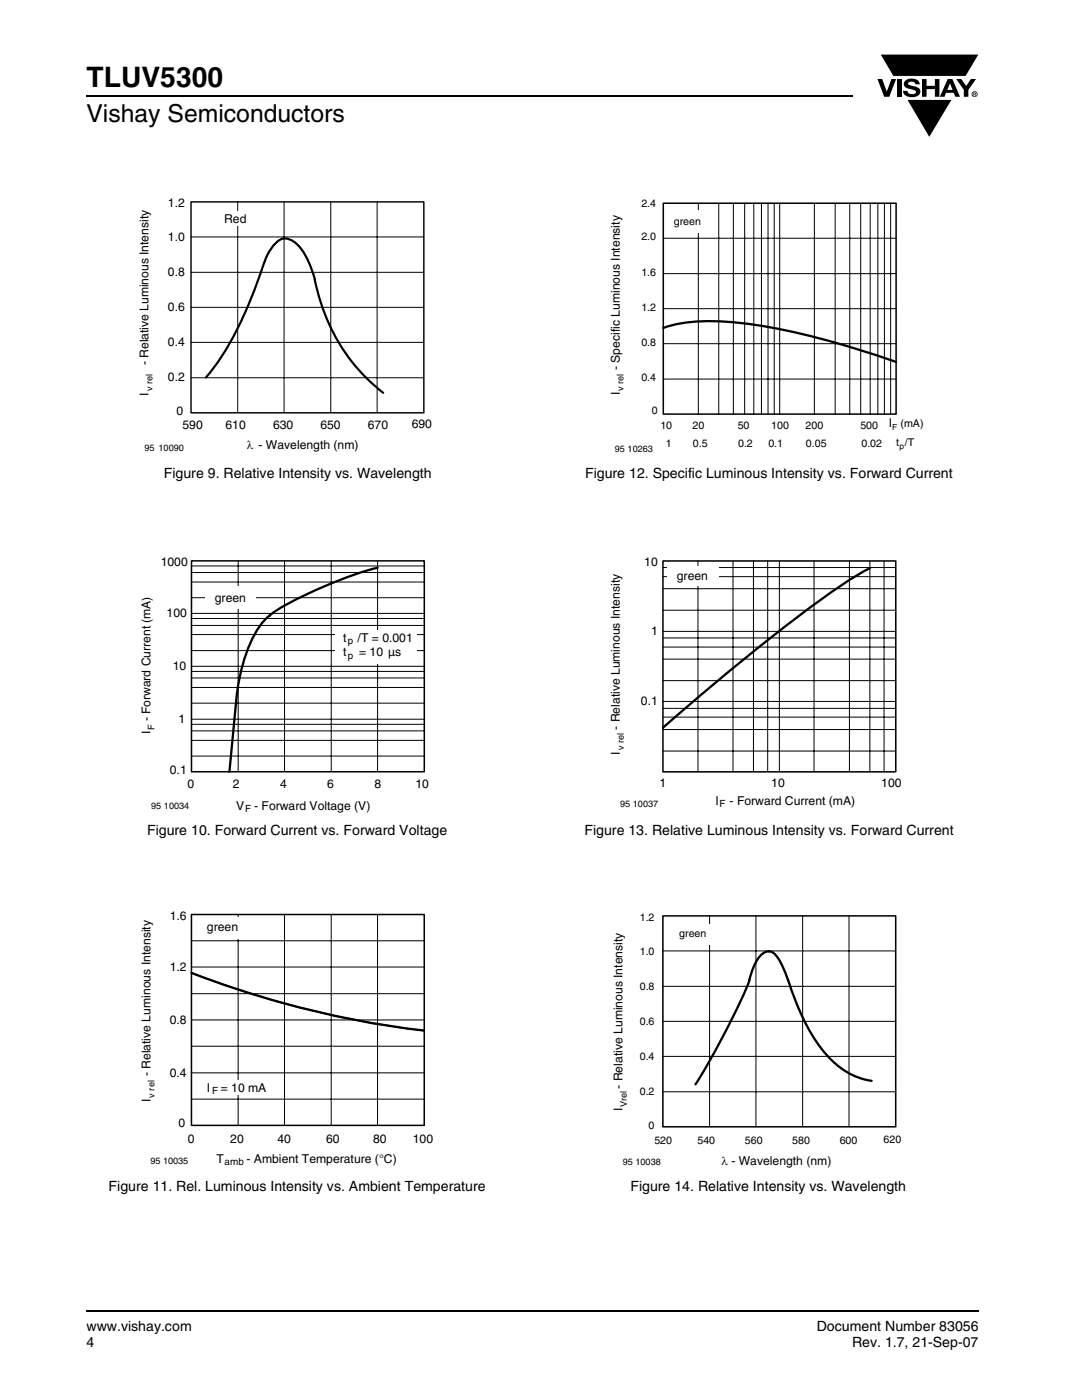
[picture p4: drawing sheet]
<svg xmlns="http://www.w3.org/2000/svg" width="216mm" height="279mm" viewBox="0 0 216 279" stroke-linecap="round" stroke-linejoin="round" font-family="sans-serif">
<path d="M17.1 18.9h.2v.3h-.2zM17.1 261.5h.2v.4h-.2z" fill="#000"/>
<path d="M17.3 19.1h152.9M17.3 261.7h178.1" fill="none" stroke="#000" stroke-width=".36"/>
<path d="M175.1 10.7h20.4v17h-20.4z" fill="#fff"/>
<g fill="#000">
<path d="M175.1 15.8h.9l.9 2.5 1-2.5h.9l-1.4 3.5h-1zM175.6 10.8h19.8l-2.7 4.5h-14.5zM179 15.8h.9v3.5h-.9zM180.7 16.1a2.08 2.08 0 0 1 2.7 .3l.1 .4h-.9a.78 .78 0 0 0-.6-.5 .78 .78 0 0 0-.8 .4l.2 .3 1 .2a1.06 1.06 0 0 1 1.2 1 1.06 1.06 0 0 1-1 1.1 1.71 1.71 0 0 1-2.4-1.2h.9a.95 .95 0 0 0 .8 .7 .95 .95 0 0 0 .9-.4 1.29 1.29 0 0 0-1.2-.6 1.02 1.02 0 0 1-1.1-.6 1.02 1.02 0 0 1 .2-1.1zM184 15.8h.9v1.3h1.6v-1.3h.9v3.5h-.9v-1.5h-1.6v1.5h-.9zM180.9 19.8h9.1l-4.6 7.7zM190.8 15.8h1l1 1.4 .9-1.4h1l-1.5 2.2v1.3h-.9v-1.4z"/>
<path d="M189.6 16.6l-.6 1.3h1.1zM189.1 15.8h.9l1.6 3.5h-1l-.3-.8h-1.5l-.3 .8h-1z"/>
<path d="M194.4 18.6v.1h.2v-.1zM194.2 18.5h.5v.2l-.1 .1 .1 .3-.2-.3-.1 .3h-.2zM194 18.8a.45 .45 0 0 0 .9 0 .45 .45 0 0 0-.9 0zM193.9 18.8a.6 .6 0 0 1 1.2 0 .6 .6 0 0 1-1.2 0z"/>
</g>
<path d="M175.6 10.8h19.8l-2.7 4.5h-14.5zM180.9 19.8h9.1l-4.6 7.7z" fill="none" stroke="#fff" stroke-width=".2"/>
<path d="M38.1 40.3h46.5v42.1h-46.5z" fill="none" stroke="#000" stroke-width=".29"/>
<path d="M38.1 54.3h46.5M38.1 47.3h46.5M47.4 40.3v42.1M56.7 40.3v42.1M66 40.3v42.1M75.3 40.3v42.1M38.1 75.4h46.5M38.1 68.3h46.5M38.1 61.3h46.5" fill="none" stroke="#000" stroke-width=".2"/>
<path d="M52.7 52.5a71.7 71.7 0 0 1-10.8 21.9l-.8 .9M52.8 52.4a8.2 8.2 0 0 1 3.4-4.7 3.5 3.5 0 0 1 3.7 1.7 18.1 18.1 0 0 1 2.9 6.3M62.8 55.8a37.3 37.3 0 0 0 13.7 22.6" fill="none" stroke="#000" stroke-width=".44"/>
<path d="M39.9 42.2h14.4v2.9h-14.4z" fill="#fff"/>
<path d="M38.2 111.9h46.5v42.1h-46.5z" fill="none" stroke="#000" stroke-width=".3"/>
<g fill="none" stroke="#000" stroke-width=".2">
<path d="M38.2 119.3h46.5M38.2 116.2h46.5M38.2 114.3h46.5M38.2 113h46.5M47.5 111.9v42.1M56.8 111.9v42.1M66.1 111.9v42.1M75.3 111.9v42.1M38.2 129.8h46.5M38.2 126.6h46.5M38.2 124.8h46.5M38.2 123.4h46.5"/>
<path d="M38.2 137.2h46.5M38.2 135.3h46.5M38.2 134h46.5M38.2 122.4h46.5M38.2 133h46.5M38.2 140.3h46.5M38.2 150.9h46.5M38.2 147.8h46.5M38.2 145.9h46.5M38.2 144.6h46.5M38.2 143.5h46.5"/>
</g>
<path d="M75.3 113.3a82.1 82.1 0 0 0-20.6 8.8l-.9 .8M53.9 122.8a16 16 0 0 0-4.7 7.4 39.7 39.7 0 0 0-2 9.3l-1.4 14.5" fill="none" stroke="#000" stroke-width=".46"/>
<g fill="#fff">
<path d="M40.9 117h10v4.6h-10z"/>
<path d="M67 125.8h16.2v6.7h-16.2z"/>
</g>
<path d="M38.2 182.5h46.5v42.1h-46.5zM38.2 194.2a191.5 191.5 0 0 0 46.4 11.5" fill="none" stroke="#000" stroke-width=".3"/>
<path d="M38.2 198.3h46.5M38.2 193h46.5M38.2 187.8h46.5M47.5 182.5v42.1M56.8 182.5v42.1M66.1 182.5v42.1M75.3 182.5v42.1M38.2 219.4h46.5M38.2 214.1h46.5M38.2 208.8h46.5M38.2 203.6h46.5" fill="none" stroke="#000" stroke-width=".2"/>
<path d="M38.2 194.2a191.5 191.5 0 0 0 46.4 11.5" fill="none" stroke="#000" stroke-width=".46"/>
<g fill="#fff">
<path d="M40.9 183h8v4.3h-8z"/>
<path d="M40.7 215.5h13v2.9h-13z"/>
</g>
<path d="M132.4 40.6h46.4v42h-46.4z" fill="none" stroke="#000" stroke-width=".3"/>
<g fill="none" stroke="#000" stroke-width=".2">
<path d="M132.4 54.6h46.4M132.4 47.5h46.4M139.3 40.6v42M143.4 40.6v42M146.3 40.6v42M148.6 40.6v42M150.4 40.6v42M151.9 40.6v42M153.3 40.6v42M154.5 40.6v42M155.6 40.6v42M162.5 40.6v42"/>
<path d="M166.6 40.6v42M169.6 40.6v42M171.7 40.6v42M173.6 40.6v42M175.2 40.6v42M176.5 40.6v42M177.7 40.6v42M132.4 75.7h46.4M132.4 68.6h46.4M132.4 61.6h46.4"/>
</g>
<path d="M132.3 65.5a31.6 31.6 0 0 1 13-1.3 130.7 130.7 0 0 1 30.4 7l3.1 1" fill="none" stroke="#000" stroke-width=".46"/>
<path d="M133.5 41.8h8.1v4.6h-8.1z" fill="#fff"/>
<path d="M132.3 112h46.4v42h-46.4z" fill="none" stroke="#000" stroke-width=".3"/>
<g fill="none" stroke="#000" stroke-width=".2">
<path d="M132.3 113.3h46.4M132.3 115.1h46.4M132.3 117.5h46.4M139.3 112v42M146.3 112v42M150.3 112v42M153.2 112v42M155.5 112v42M162.4 112v42M169.5 112v42M173.6 112v42M176.4 112v42"/>
<path d="M132.3 126h46.4M132.3 140h46.4M132.3 127.3h46.4M132.3 129.1h46.4M132.3 131.5h46.4M132.3 135.8h46.4M132.3 121.8h46.4M132.3 141.4h46.4M132.3 143.1h46.4M132.3 145.6h46.4M132.3 149.9h46.4"/>
</g>
<path d="M173.6 113.4a119.9 119.9 0 0 0-17.3 11.9 552.5 552.5 0 0 0-24 19.9" fill="none" stroke="#000" stroke-width=".46"/>
<path d="M133.2 113h10.2v3.9h-10.2z" fill="#fff"/>
<path d="M132.3 182.8h46.4v42.1h-46.4z" fill="none" stroke="#000" stroke-width=".3"/>
<path d="M132.3 196.8h46.4M132.3 189.8h46.4M141.6 182.8v42.1M150.8 182.8v42.1M160.2 182.8v42.1M169.4 182.8v42.1M132.3 217.9h46.4M132.3 210.8h46.4M132.3 203.8h46.4" fill="none" stroke="#000" stroke-width=".2"/>
<path d="M149.5 195.6l.3-1.1a7 7 0 0 1 3-4.5l.6-.1a2.58 2.58 0 0 1 2.1 1.7l.9 1.8 .8 2.2M149.5 195.7a148.1 148.1 0 0 1-10.7 20.7M157.2 195.5a43.2 43.2 0 0 0 7.5 14.8 14.5 14.5 0 0 0 9.2 5.4" fill="none" stroke="#000" stroke-width=".46"/>
<path d="M135.3 184.4h10v4.2h-10z" fill="#fff"/>
<text font-size="5.6" x="17.3" y="17.4">TLUV5300</text>
<text font-size="4.9" x="17.3" y="24.4">Vishay Semiconductors</text>
<g font-size="2.8">
<text x="32.7" y="95.4">Figure 9. Relative Intensity vs. Wavelength</text>
<text x="116.8" y="95.4">Figure 12. Specific Luminous Intensity vs. Forward Current</text>
<text x="29.4" y="166.6">Figure 10. Forward Current vs. Forward Voltage</text>
<text x="116.6" y="166.6">Figure 13. Relative Luminous Intensity vs. Forward Current</text>
<text x="21.7" y="237.8">Figure 11. Rel. Luminous Intensity vs. Ambient Temperature</text>
<text x="125.8" y="237.8">Figure 14. Relative Intensity vs. Wavelength</text>
<text x="17.3" y="265.6">www.vishay.com</text>
<text x="17.3" y="268.8">4</text>
<text x="163" y="265.6">Document Number 83056</text>
<text x="170" y="268.8">Rev. 1.7, 21-Sep-07</text>
</g>
<g font-size="2.4">
<text x="33.5" y="41.3">1.2</text>
<text x="44.7" y="44.6">Red</text>
<text x="33.5" y="48">1.0</text>
<text x="33.5" y="55.1">0.8</text>
<text x="33.5" y="62.1">0.6</text>
<text x="33.5" y="69.1">0.4</text>
<text x="29.7" y="72.9" transform="rotate(-90 29.7 72.9)">- Relative Luminous Intensity</text>
<text x="33.5" y="76.1">0.2</text>
<text x="123.7" y="73.9" transform="rotate(-90 123.7 73.9)">- Specific Luminous Intensity</text>
<text x="29.7" y="78.9" transform="rotate(-90 29.7 78.9)">I</text>
<text x="35.3" y="82.8">0</text>
<text x="123.7" y="78.9" transform="rotate(-90 123.7 78.9)">I</text>
<text x="36.4" y="85.6">590</text>
<text x="45" y="85.6">610</text>
<text x="49.2" y="89.7">λ - Wavelength (nm)</text>
<text x="54.5" y="85.6">630</text>
<text x="63.9" y="85.6">650</text>
<text x="73.4" y="85.6">670</text>
<text x="82.1" y="85.4">690</text>
<text x="177.4" y="85.2">I</text>
<text x="32.1" y="113">1000</text>
<text x="128.6" y="113">10</text>
<text x="135.1" y="115.7">green</text>
<text x="33.2" y="123.2">100</text>
<text x="42.9" y="120.1">green</text>
<text x="68.5" y="131">t</text>
<text x="68.5" y="128.2">t</text>
<text x="71.4" y="128.2">/T = 0.001</text>
<text x="71.7" y="131">= 10 µs</text>
<text x="129.9" y="126.7">1</text>
<text x="34.5" y="133.7">10</text>
<text x="30.1" y="144" transform="rotate(-90 30.1 144)">- Forward Current (mA)</text>
<text x="127.9" y="140.7">0.1</text>
<text x="30.1" y="146.6" transform="rotate(-90 30.1 146.6)">I</text>
<text x="35.6" y="144.3">1</text>
<text x="123.7" y="145.7" transform="rotate(-90 123.7 145.7)">- Relative Luminous Intensity</text>
<text x="33.9" y="154.4">0.1</text>
<text x="123.7" y="150.6" transform="rotate(-90 123.7 150.6)">I</text>
<text x="37.4" y="157.3">0</text>
<text x="46.5" y="157.3">2</text>
<text x="47.1" y="161.6">V</text>
<text x="50.7" y="161.6">- Forward Voltage (V)</text>
<text x="55.9" y="157.3">4</text>
<text x="65.3" y="157.3">6</text>
<text x="74.7" y="157.3">8</text>
<text x="82.9" y="157.3">10</text>
<text x="131.6" y="157">1</text>
<text x="142.8" y="160.6">I</text>
<text x="145.6" y="160.6">- Forward Current (mA)</text>
<text x="153.9" y="157">10</text>
<text x="175.9" y="157">100</text>
<text x="33.9" y="183.5">1.6</text>
<text x="41.3" y="185.9">green</text>
<text x="33.9" y="193.7">1.2</text>
<text x="33.9" y="204.3">0.8</text>
<text x="30" y="214.8" transform="rotate(-90 30 214.8)">- Relative Luminous Intensity</text>
<text x="33.9" y="214.9">0.4</text>
<text x="30" y="219.9" transform="rotate(-90 30 219.9)">I</text>
<text x="41.3" y="217.9">I</text>
<text x="44.1" y="217.9">= 10 mA</text>
<text x="124.2" y="221.7" transform="rotate(-90 124.2 221.7)">I</text>
<text x="124.2" y="217.3" transform="rotate(-90 124.2 217.3)">- Relative Luminous Intensity</text>
<text x="35.6" y="225">0</text>
<text x="37.5" y="228">0</text>
<text x="43.2" y="232.1">T</text>
<text x="46" y="228">20</text>
<text x="49.2" y="232.1">- Ambient Temperature (°C)</text>
<text x="55.4" y="228">40</text>
<text x="65.1" y="228">60</text>
<text x="74.5" y="228">80</text>
<text x="82.4" y="228">100</text>
<text x="144" y="232.5">λ - Wavelength (nm)</text>
</g>
<g font-size="2.1">
<text x="128" y="41.3">2.4</text>
<text x="128" y="48">2.0</text>
<text x="134.4" y="44.8">green</text>
<text x="128" y="55">1.6</text>
<text x="128" y="62">1.2</text>
<text x="128" y="69">0.8</text>
<text x="128" y="76.1">0.4</text>
<text x="130.1" y="82.7">0</text>
<text x="131.8" y="85.7">10</text>
<text x="132.9" y="89.2">1</text>
<text x="138.2" y="85.7">20</text>
<text x="138.3" y="89.2">0.5</text>
<text x="147.2" y="85.7">50</text>
<text x="147.3" y="89.2">0.2</text>
<text x="153.3" y="89.2">0.1</text>
<text x="153.9" y="85.7">100</text>
<text x="160.7" y="85.7">200</text>
<text x="160.8" y="89.2">0.05</text>
<text x="171.7" y="85.7">500</text>
<text x="171.9" y="89.2">0.02</text>
<text x="178.8" y="89.1">t /T</text>
<text x="179.7" y="85.2">(mA)</text>
<text x="127.7" y="183.8">1.2</text>
<text x="127.7" y="190.5">1.0</text>
<text x="135.5" y="187.1">green</text>
<text x="127.7" y="197.6">0.8</text>
<text x="127.7" y="204.6">0.6</text>
<text x="127.7" y="211.6">0.4</text>
<text x="127.7" y="218.6">0.2</text>
<text x="129.4" y="225.3">0</text>
<text x="130.6" y="228.4">520</text>
<text x="139.2" y="228.4">540</text>
<text x="148.6" y="228.4">560</text>
<text x="158.1" y="228.4">580</text>
<text x="167.6" y="228.4">600</text>
<text x="176.3" y="228.2">620</text>
</g>
<g font-size="2">
<text x="69.4" y="128.6">p</text>
<text x="69.4" y="131.4">p</text>
<text x="143.6" y="161.1">F</text>
<text x="48.9" y="162">F</text>
<text x="42.4" y="218.4">F</text>
<text x="44.8" y="232.6">amb</text>
</g>
<g font-size="1.8">
<text x="30.5" y="78" transform="rotate(-90 30.5 78)">v rel</text>
<text x="124.4" y="78" transform="rotate(-90 124.4 78)">v rel</text>
<text x="28.8" y="90">95 10090</text>
<text x="122.7" y="90.1">95 10263</text>
<text x="30.9" y="145.6" transform="rotate(-90 30.9 145.6)">F</text>
<text x="124.5" y="149.7" transform="rotate(-90 124.5 149.7)">v rel</text>
<text x="30.2" y="161.4">95 10034</text>
<text x="123.8" y="161">95 10037</text>
<text x="30.8" y="219" transform="rotate(-90 30.8 219)">v rel</text>
<text x="125.1" y="221" transform="rotate(-90 125.1 221)">Vrel</text>
<text x="30" y="232.3">95 10035</text>
<text x="124.3" y="232.5">95 10038</text>
</g>
<g font-size="1.7">
<text x="178" y="85.7">F</text>
<text x="179.5" y="89.6">p</text>
</g>
</svg>
